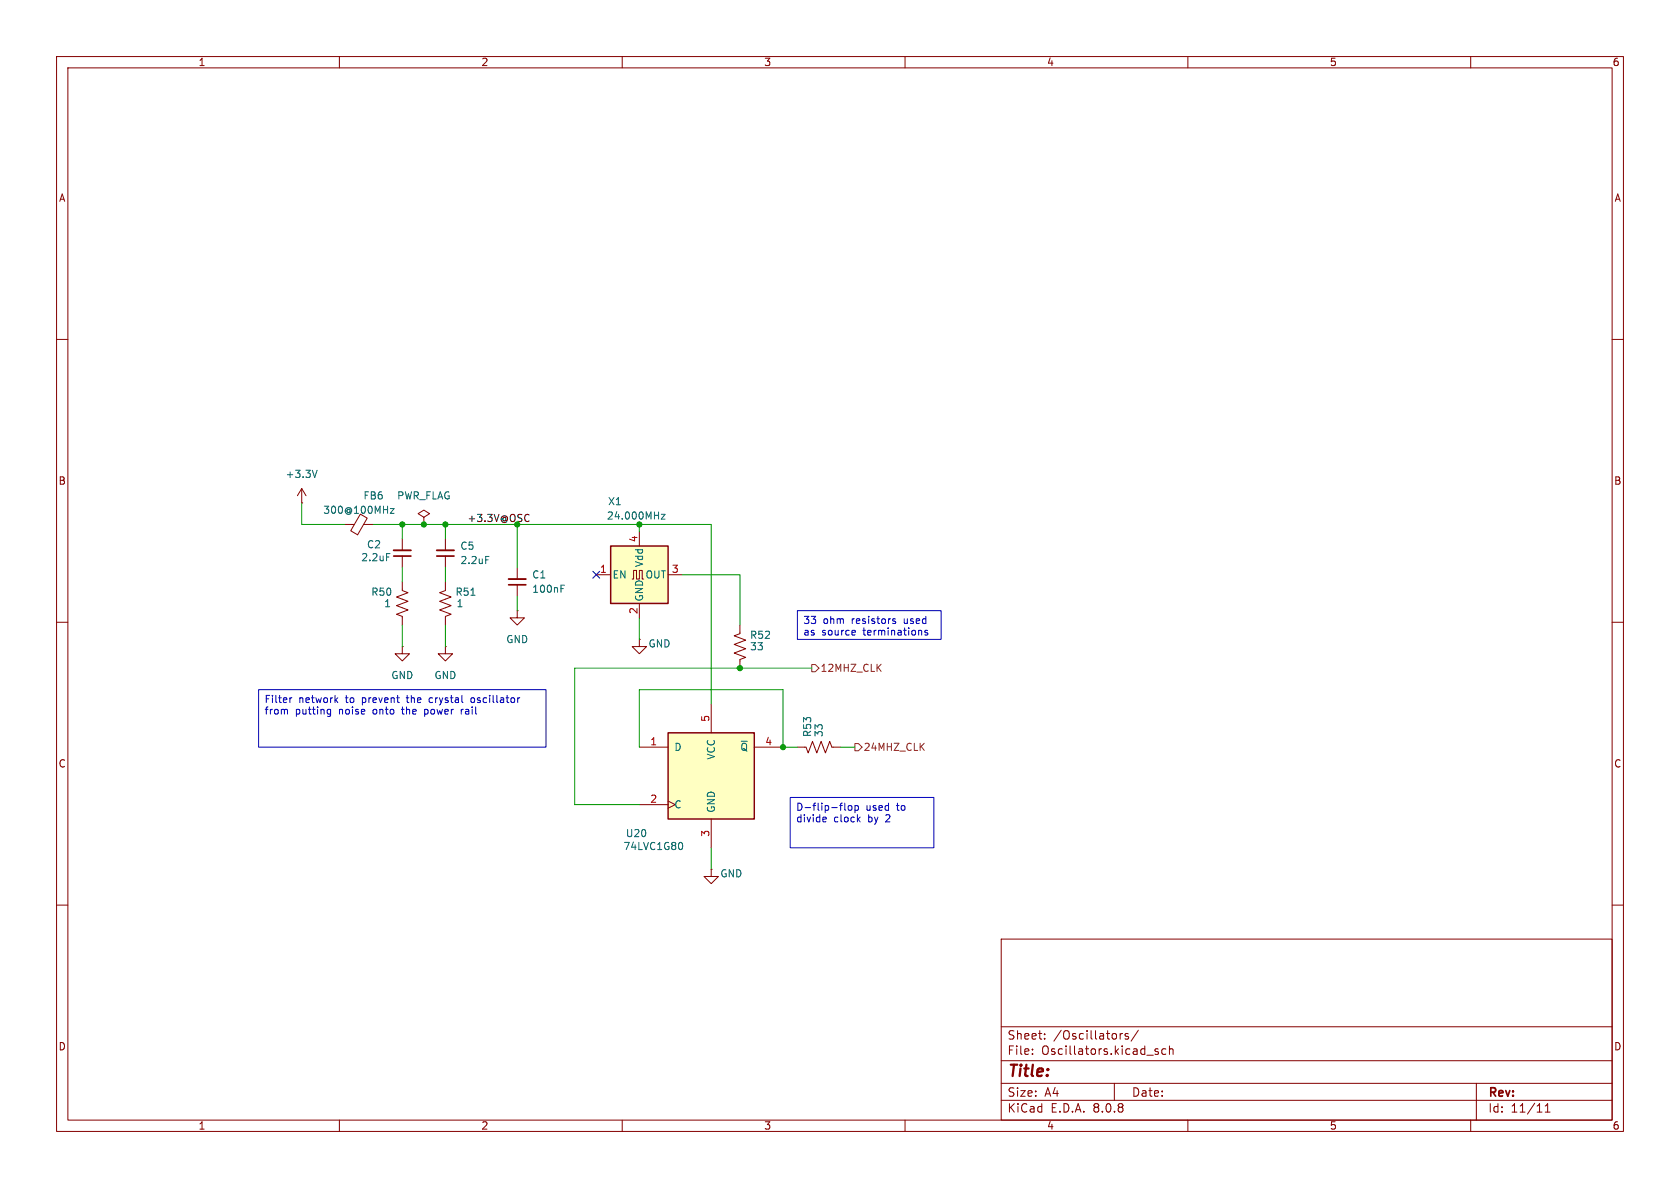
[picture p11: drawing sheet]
<svg xmlns="http://www.w3.org/2000/svg" width="297mm" height="210mm" viewBox="0 0 297 210" stroke-linecap="round" stroke-linejoin="round" font-family="sans-serif">
<g fill="none" stroke="#840000" stroke-width=".18">
<path d="M10 10h277v190h-277zM12 12h273v186h-273zM60 10v2M110 10v2M160 10v2M210 10v2M260 10v2M10 60h2M285 60h2M10 110h2M91.4 100.3v2.1M91.4 103.4v2"/>
<path d="M113 113v1.3h1.3l-1.3 1.3-1.2-1.3h1.2M113 113h.1M130.8 110.5v1.5l-1 .4 2 .8-2 .7 2 .8-2 .7 2 .8-1 .4v1.5M285 110h2M141 132.1h1.5l.4 1 .7-2 .8 2 .8-2 .7 2 .8-2 .4 1h1.5M10 160h2M177 166h108v32h-108zM285 160h2M60 198v2M110 198v2M160 198v2M177 194.5h108"/>
<path d="M177 191.5h108M177 187.5h108M177 181.5h108M182.5 186.3v.1M182.5 185.5v.1M184.7 183.6v.1M184.7 182.8v.1M197 191.5v3M198 182.7v1M198.5 182.7l-.3 .1-.2 .2M199.5 182.8l-.4-.1-.2 .2 .1 .2 .5 .2v.3h-.6M201.2 182.1l-1.2 2"/>
<path d="M204.2 185.8l.5 .2 .1 .2-.2 .2-.4-.1M204.2 185.5h.5M206.1 185.5l-.4-.1-.3 .3v.4l.1 .2h.6M206.7 185.5l.3-.1 .3 .1 .1 .9M206.7 184.9v1.5M210 198v2M260 198v2M261 191.5v6.5M273.2 196.6h.8M273.2 195.5l.4-.4v1.5"/>
</g>
<path d="M89.9 102.4h3.1" fill="none" stroke="#840000" stroke-width=".33"/>
<path d="M89.9 103.4h3.1" fill="none" stroke="#840000" stroke-width=".3"/>
<path d="M99.2 104h.4M99.2 103.4h.6" fill="none" stroke="#006464" stroke-width=".18"/>
<path d="M118.1 129.5h15.2v15.3h-15.2z" fill="#ffffc2"/>
<path d="M118.1 129.5h15.2v15.3h-15.2z" fill="none" stroke="#840000" stroke-width=".25"/>
<path d="M113 132.1h5.1M125.7 124.5v5M133.3 132.1h5.1M113 142.2h5.1M118.1 141.6l1.3 .6-1.3 .7M125.7 153.7v1.2h1.3l-1.3 1.3-1.2-1.3h1.2M125.7 153.7h.1M125.7 144.8v5.1" fill="none" stroke="#840000" stroke-width=".18"/>
<path d="M120.4 148.9a.79 .79 0 0 1 0 1.3" fill="none" stroke="#006464" stroke-width=".18"/>
<path d="M107.9 96.5h10.2v10.2h-10.2z" fill="#ffffc2"/>
<path d="M107.9 96.5h10.2v10.2h-10.2z" fill="none" stroke="#840000" stroke-width=".25"/>
<g fill="none" stroke="#840000" stroke-width=".18">
<path d="M53.3 88.9h.1M53.3 86.4l-.7 1.2M53.3 86.4v2.5M53.3 86.4l.8 1.2M61 92.7h1.6M63.7 90.9l1.2 .7-1.7 2.9-1.2-.7zM64.3 92.7h1.7M71.1 95.3v2M71.1 98.3v2M74.9 91.4l1-.6-1-.6-1 .6 1 .6v1.3M74.9 92.7h.1M78.7 95.3v2"/>
<path d="M78.7 98.3v2M113 94v2.5M71.1 114.3v1.3h1.3l-1.3 1.2-1.3-1.2h1.3M71.1 114.3h.1M71.1 102.9v1.5l1 .4-2 .7 2 .8-2 .8 2 .7-2 .8 1 .4v1.5M78.7 114.3v1.3h1.3l-1.3 1.2-1.2-1.2h1.2M78.7 114.3h.1M78.7 102.9v1.5l-1 .4 2.1 .7-2.1 .8 2.1 .8-2.1 .7 2.1 .8-1.1 .4v1.5M91.4 108v1.2h1.3l-1.3 1.3-1.2-1.3h1.2M91.4 108h.1M105.4 101.6h2.5M111.8 102.4h.2v-1.6h.5v1.6h.5v-1.6h.5v1.6h.3"/>
<path d="M113 106.7v2.5M118.1 101.6h2.5"/>
</g>
<path d="M56.1 83.1l-.5 1.3M68.3 97.9h.6M69 89.9h.7l-.7 .8h.7M85.9 98.4h.6M116.9 90.9h.7l-.7 .9h.7M83.2 105.2h.8" fill="none" stroke="#006464" stroke-width=".18"/>
<path d="M69.6 97.3h3M77.2 97.3h3.1" fill="none" stroke="#840000" stroke-width=".33"/>
<path d="M69.6 98.3h3M77.2 98.3h3.1" fill="none" stroke="#840000" stroke-width=".3"/>
<path d="M143.5 117.5h.6l.7 .6-.7 .6h-.6zM151.1 131.4h.7l.6 .7-.6 .6h-.7z" fill="none" stroke="#725600" stroke-width=".18"/>
<path d="M93.3 90.9l.2 .1M93.5 92.1l-.2 .1" fill="none" stroke="#0f0f0f" stroke-width=".18"/>
<g fill="none" stroke="#0000c2" stroke-width=".18">
<path d="M141 108h25.4v5h-25.4zM151 111.4l.2 .3-.6 .1M151.2 112.2l-.2 .1M157.9 109.7l.4 .2 .1 .1-.2 .2h-.4M157.9 109.4h.4M162.9 111.5v.8M164 111.5l-.3-.1-.2 .2 .1 .2 .4 .1v.3h-.5M45.7 121.9h50.8v10.2h-50.8zM50.6 125.4l.2 .2v.6M51.2 123.3v.9M51.6 123.3l-.4 .3M58 126.2h.4"/>
<path d="M58 125.5h.4M58.4 125.4v1l-.1 .2-.3 .1M59.4 123.7l.3 .5M59.7 123.3l-.5 .5M75.1 125.4v1.3M75.1 126.2h.1M75.2 125.4l-.1 .1M76.1 123.3l-.2 .3v.4l.2 .2M81.5 125.4v.8M81.6 125.5l-.1 .1M83.7 123.3l-.3 .1-.2 .2 .1 .5 .4 .1M91.9 123.3l-.3 .1"/>
<path d="M139.7 141h25.4v8.9h-25.4zM146 145.2l-.3 .1M146.1 144.6v.1l-.6 .2M148.4 142.4h.5M148.9 142h-.2M149.3 142v1.1l.2 .1M150.1 142.5l.3-.1 .2 .2v.4l-.2 .2h-.3l-.2-.2zM151.2 142.5l.3-.1 .3 .2-.2 .6h-.4M151.2 142.4v1.3M151.7 144.8l.4 .5M152.1 144.4l-.5 .5"/>
</g>
<g fill="none" stroke="#009600" stroke-width=".18">
<path d="M53.3 88.9v3.8h7.7M66 92.7h59.7v31.8M71.1 92.7v2.6M78.7 92.7v2.6M91.4 92.7v7.6M113 92.7v1.3M71.1 100.3v2.6M71.1 110.5v3.8M78.7 100.3v2.6M78.7 110.5v3.8M91.4 105.4v2.6M113 109.2v3.8"/>
<path d="M120.6 101.6h10.2v8.9M143.5 118.1h-41.9v24.1h11.4M113 132.1v-10.2h25.4v10.2h2.6M148.6 132.1h2.5M125.7 149.9v3.8"/>
</g>
<path d="M104.8 101l1.2 1.2M106 101l-1.2 1.2" fill="none" stroke="#000084" stroke-width=".18"/>
<g fill="#009600" stroke="#009600" stroke-width=".18">
<circle cx="78.7" cy="92.7" r=".46"/>
<circle cx="91.4" cy="92.7" r=".46"/>
<circle cx="71.1" cy="92.7" r=".46"/>
<circle cx="74.9" cy="92.7" r=".46"/>
<circle cx="113" cy="92.7" r=".46"/>
<circle cx="138.4" cy="132.1" r=".46"/>
<circle cx="130.8" cy="118.1" r=".46"/>
</g>
<text font-size="2.8" fill="#840000" x="178" y="190.9">Title:</text>
<g font-size="2.1" fill="#840000">
<text x="178" y="184">Sheet:</text>
<text x="186.2" y="184">/Oscillators/</text>
<text x="178" y="186.7">File:</text>
<text x="184.1" y="186.7">Oscillators.kicad_sch</text>
<text x="178" y="196.9">KiCad</text>
<text x="178" y="194.1">Size:</text>
<text x="184.7" y="194.1">A4</text>
<text x="185.7" y="196.9">E.D.A.</text>
<text x="193.3" y="196.9">8.0.8</text>
<text x="200" y="194.1">Date:</text>
<text x="263" y="194.3">Rev:</text>
<text x="263" y="196.9">Id:</text>
<text x="267.1" y="196.9">11/11</text>
</g>
<g font-size="1.8" fill="#840000">
<text x="35" y="11.9">1</text>
<text x="85" y="11.9">2</text>
<text x="135" y="11.9">3</text>
<text x="185" y="11.9">4</text>
<text x="235" y="11.9">5</text>
<text x="285" y="11.9">6</text>
<text x="10.3" y="35.9">A</text>
<text x="285.3" y="35.9">A</text>
<text x="10.3" y="85.9">B</text>
<text x="285.3" y="85.9">B</text>
<text x="10.3" y="135.9">C</text>
<text x="285.3" y="135.9">C</text>
<text x="10.3" y="185.9">D</text>
<text x="285.3" y="185.9">D</text>
<text x="35" y="199.9">1</text>
<text x="85" y="199.9">2</text>
<text x="135" y="199.9">3</text>
<text x="185" y="199.9">4</text>
<text x="235" y="199.9">5</text>
<text x="285" y="199.9">6</text>
</g>
<g font-size="1.8" fill="#006464">
<text x="50.4" y="84.7">+3.3V</text>
<text x="64.2" y="88.5">FB6</text>
<text x="70.1" y="88.5">PWR_FLAG</text>
<text x="107.4" y="89.5">X1</text>
<text x="57" y="91">300@100MHz</text>
<text x="107.2" y="92">24.000MHz</text>
<text x="63.8" y="99.4">2.2uF</text>
<text x="64.8" y="97.1">C2</text>
<text x="81.3" y="97.4">C5</text>
<text x="81.3" y="99.9">2.2uF</text>
<text x="113.9" y="100.4" transform="rotate(-90 113.9 100.4)">Vdd</text>
<text x="65.5" y="105.5">R50</text>
<text x="67.8" y="107.5">1</text>
<text x="80.4" y="105.5">R51</text>
<text x="80.6" y="107.5">1</text>
<text x="94" y="102.5">C1</text>
<text x="94" y="105">100nF</text>
<text x="108.2" y="102.5">EN</text>
<text x="113.9" y="106.4" transform="rotate(-90 113.9 106.4)">GND</text>
<text x="114" y="102.5">OUT</text>
<text x="89.4" y="113.9">GND</text>
<text x="132.5" y="113.1">R52</text>
<text x="114.5" y="114.7">GND</text>
<text x="132.5" y="115.2">33</text>
<text x="69.1" y="120.2">GND</text>
<text x="76.7" y="120.2">GND</text>
<text x="143.6" y="130.4" transform="rotate(-90 143.6 130.4)">R53</text>
<text x="145.6" y="130.4" transform="rotate(-90 145.6 130.4)">33</text>
<text x="119.1" y="132.9">D</text>
<text x="126.6" y="134.4" transform="rotate(-90 126.6 134.4)">VCC</text>
<text x="130.8" y="132.9">~{Q}</text>
<text x="119.1" y="143.1">C</text>
<text x="126.6" y="143.8" transform="rotate(-90 126.6 143.8)">GND</text>
<text x="110.5" y="148.2">U20</text>
<text x="110.1" y="150.5">74LVC1G80</text>
<text x="127.2" y="155.3">GND</text>
</g>
<text font-size="1.8" fill="#0f0f0f" x="82.5" y="92.4">+3.3V@OSC</text>
<g font-size="1.8" fill="#a90000">
<text x="112.8" y="96" transform="rotate(-90 112.8 96)">4</text>
<text x="106" y="101.3">1</text>
<text x="118.7" y="101.3">3</text>
<text x="112.8" y="108.7" transform="rotate(-90 112.8 108.7)">2</text>
<text x="114.9" y="131.8">1</text>
<text x="125.5" y="127.7" transform="rotate(-90 125.5 127.7)">5</text>
<text x="135.2" y="131.8">4</text>
<text x="114.9" y="142">2</text>
<text x="125.5" y="148" transform="rotate(-90 125.5 148)">3</text>
</g>
<g font-size="1.8" fill="#0000c2">
<text x="141.9" y="110.6">33</text>
<text x="141.9" y="112.7">as</text>
<text x="145.3" y="112.7">source</text>
<text x="145.5" y="110.6">ohm</text>
<text x="150.7" y="110.6">resistors</text>
<text x="152.7" y="112.7">terminations</text>
<text x="160.1" y="110.6">used</text>
<text x="46.7" y="124.6">Filter</text>
<text x="52.8" y="124.6">network</text>
<text x="61.2" y="124.6">to</text>
<text x="64.3" y="124.6">prevent</text>
<text x="72.4" y="124.6">the</text>
<text x="76.5" y="124.6">crystal</text>
<text x="84.1" y="124.6">oscillator</text>
<text x="46.7" y="126.6">from</text>
<text x="52.2" y="126.6">putting</text>
<text x="60" y="126.6">noise</text>
<text x="66.2" y="126.6">onto</text>
<text x="71.6" y="126.6">the</text>
<text x="75.7" y="126.6">power</text>
<text x="82.4" y="126.6">rail</text>
<text x="140.7" y="143.6">D-flip-flop</text>
<text x="153.1" y="143.6">used</text>
<text x="158.7" y="143.6">to</text>
<text x="140.7" y="145.7">divide</text>
<text x="147.4" y="145.7">clock</text>
<text x="153.6" y="145.7">by</text>
<text x="156.9" y="145.7">2</text>
</g>
<g font-size="1.8" fill="#725600">
<text x="145" y="119">12MHZ_CLK</text>
<text x="152.6" y="132.9">24MHZ_CLK</text>
</g>
</svg>
